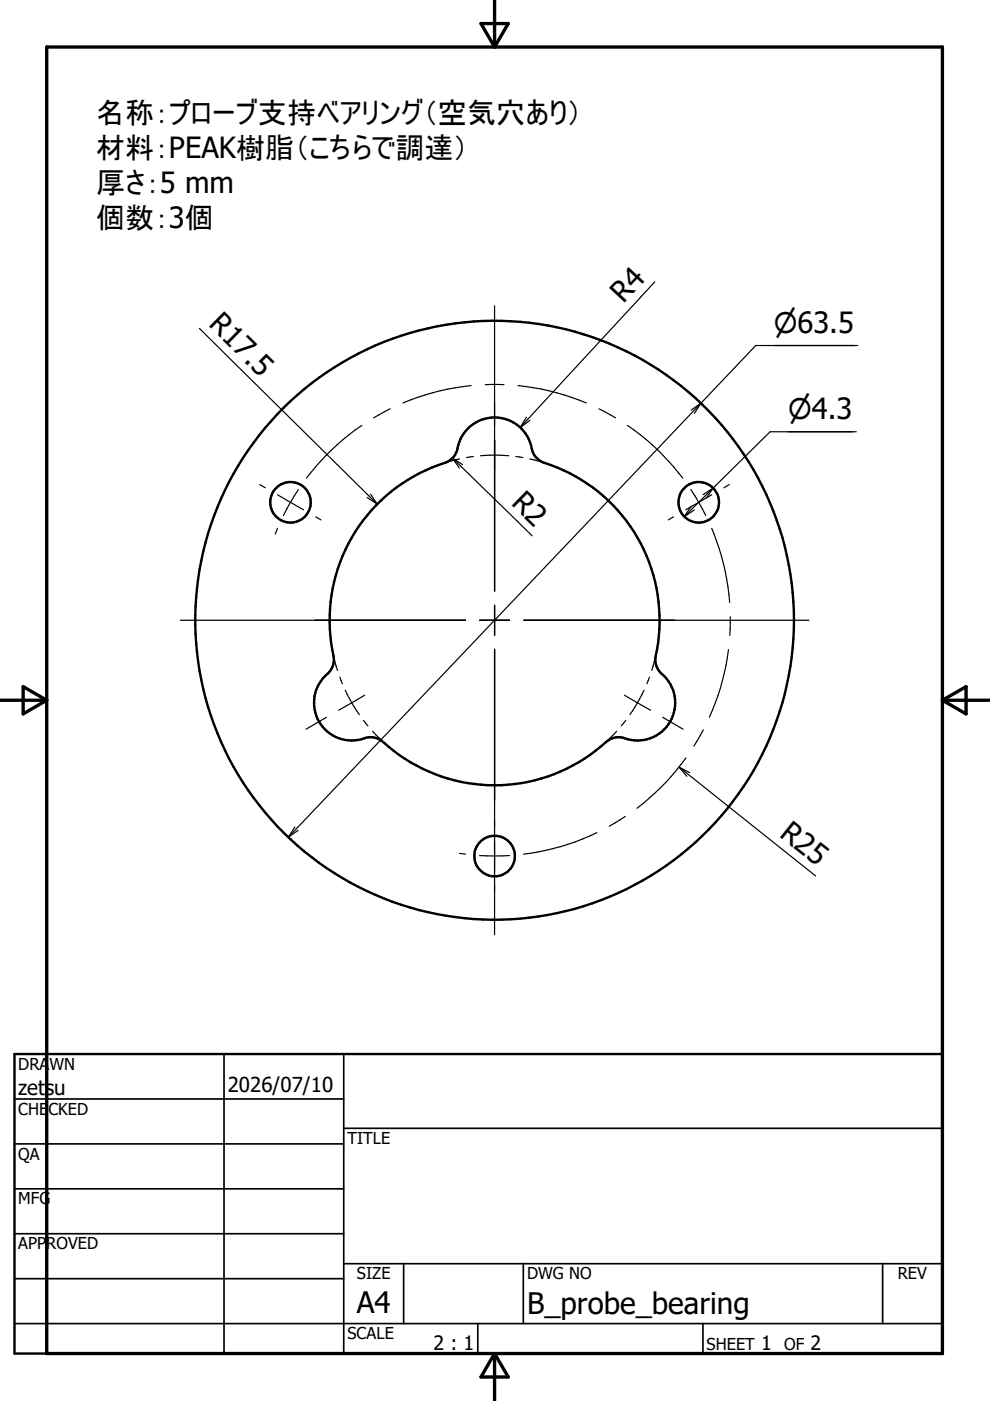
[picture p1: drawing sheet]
<svg xmlns="http://www.w3.org/2000/svg" width="210mm" height="297mm" viewBox="0 0 210 297" stroke-linecap="round" stroke-linejoin="round" font-family="sans-serif">
<g fill="none" stroke="#000" stroke-width=".51">
<path d="M79.8 107.1a35.7 35.7 0 0 1 14.9-9.1 4.2 4.2 0 0 0 2.5-3.6 8 8 0 0 1 8.3-5.9 8 8 0 0 1 7.3 7 4.2 4.2 0 0 0 2.7 2.6 35 35 0 0 1 23.5 41.4 4.3 4.3 0 0 0 1.9 3.9 8 8 0 0 1 .9 10.1 8 8 0 0 1-9.8 2.9 4 4 0 0 0-3.5 1 35.1 35.1 0 0 1-47.6-.3 4.1 4.1 0 0 0-4.3-.3 8 8 0 0 1-9.2-4.3 8 8 0 0 1 2.3-9.9 4 4 0 0 0 1-3.6 35.1 35.1 0 0 1 9.1-31.9zM3.1 223.5h196.7v63.5h-196.7z"/>
<circle cx="61.6" cy="106.5" r="4.3"/>
<circle cx="148.1" cy="106.5" r="4.3"/>
<circle cx="104.9" cy="131.5" r="63.5"/>
<circle cx="104.9" cy="181.5" r="4.3"/>
</g>
<path d="M104.9 0v10M9.9 10h189.9v277h-189.9zM102 5h5.8l-2.9 5zM-.1 148.5h10M4.9 145.6l5 2.9-5 2.9zM199.8 148.5h10M199.8 148.5l5-2.9v5.8zM104.9 287v9.9M104.9 287l2.9 5h-5.8z" fill="none" stroke="#000" stroke-width=".71"/>
<g fill="none" stroke="#000" stroke-width=".36">
<path d="M3.1 233h69.8M47.5 223.5v63.5M72.9 239.2h126.9M72.9 223.5v63.5M3.1 242.5h69.8M3.1 252.1h69.8M3.1 261.6h69.8M3.1 271.1h69.8M72.9 267.9h126.9M85.6 267.9v12.7M111 267.9v12.7M187.1 267.9v12.7"/>
<path d="M3.1 280.6h196.7M101.3 280.6v6.4M149 280.6v6.4"/>
</g>
<g fill="none" stroke="#000" stroke-width=".25">
<path d="M138.8 59.8l-28.5 30.8M42.3 69.6l37.7 37.3M104.9 64.8v60.5M181.9 73.3h-21.7l-99.1 104.2M76.7 90.2a49.8 49.8 0 0 0-11.7 11.2M82.7 86.7l-3.5 1.9M95.9 97.1l16.9 16.5M95.9 97.1l2.2 1.4M95.9 97.1l1.5 2.1M97.4 97.3l-4.1 1.2-3.4 1.4M99.9 81.7a50 50 0 0 0-14.5 3.7M100.4 96.8l-1.5 .2"/>
<path d="M101.9 96.6l2-.1 4 .1M102.9 81.6h3.9M109.4 96.8l1.4 .2M109.8 81.7a49.9 49.9 0 0 1 14.5 3.7M111.6 88.5l-1.3 2.1M112.3 97.3l4.1 1.2 3.4 1.4M112.4 89.1l-2.1 1.5M127 86.7l3.5 1.9M133 90.2a49.8 49.8 0 0 1 11.8 11.2M146.5 87l2.1-1.5-1.4 2.2M181.5 91.5h-18.2l-18.2 18M55.1 102.7l1.1 .7"/>
<path d="M58.8 104.9l2.8 1.6M58.8 112l-.4 1.2M61.6 106.5l2.7 1.6M61.6 106.5l-1.5 2.8M63.3 103.8l-1.7 2.7M66.9 109.6l1.2 .6M73.5 116l-1.9 4.6M75 113.3l-.8 1.4M77.9 105.5l2.1 1.4M78.6 104.8l1.4 2.1M78.8 108.2l-3 3.9M80.9 106l-1.1 1.1"/>
<path d="M86 102l-4 3M88.6 100.5l-1.4 .8M121.2 100.5l1.3 .8M123.8 102l3.9 3M128.9 106l1 1.1M130.9 108.2l3.1 3.9M134.8 113.3l.7 1.4M136.2 116l1.9 4.6M142.8 109.6l-1.1 .6M146.5 103.8l1.6 2.7M146.5 107.4l-1.4 2.1M147.2 108.1l-2.1 1.4"/>
<path d="M148.1 106.5l-2.7 1.6M148.1 106.5l1.5 2.8M149.1 104.9l2.1-1.4-1.4 2.1M150.9 104.9l-2.8 1.6M150.9 112a50.8 50.8 0 0 1 3.8 15.7M154.6 102.7l-1.1 .7M38.2 131.5h60.5M69.9 131.4v1.4M70 134.3l.5 3.7 1.1 4.2M70.5 124.9l-.6 5M71.2 122l-.4 1.4M101.7 131.5h6.3"/>
<path d="M104.9 128.3v6.4M104.9 137.7v60.5M111 131.5h60.5M138.5 122l.4 1.4M139.2 124.9l.6 5M139.7 134.3l-.5 3.7-1 4.2M139.8 131.4v1.4M154.5 137.7a50.7 50.7 0 0 1-4.1 14.4M154.8 130.7l-.1 4M69.2 152.1l-4.3 2.5M72.1 143.6l.5 1.4M73.2 146.3l1.4 2.7"/>
<path d="M74.6 149l-2.8 1.6M74.6 149l1.6 2.5M77.1 152.7l.9 1.2M77.3 147.4l-2.7 1.6M79 155l2.1 2.2M130.7 155l-2.1 2.2M132.4 147.4l2.7 1.6M132.7 152.7l-1 1.2M135.1 149l2.8 1.6M135.1 149l-1.5 2.5M136.5 146.3l-1.4 2.7M137.7 143.6l-.5 1.4"/>
<path d="M140.5 152.1l4.3 2.5M149.1 154.7l-2 3.5M62.5 175.3l-1.4 2.2M63.2 176.1l-2.1 1.4M126.6 176.5a48.8 48.8 0 0 1-15.6 4.6M132.6 173.1l-3.4 2.1M144 162.6l28.9 23.1M144 162.6l2.2 1.2M144 162.6l1.6 2M145.4 160.7a49.9 49.9 0 0 1-10.3 10.7M97.4 180.9l1.3 .2M101.7 181.4h6.3"/>
</g>
<g font-size="6.3">
<text x="75.6" y="278.4">A4</text>
<text x="111.7" y="278.6">B_probe_bearing</text>
</g>
<g font-size="6.2">
<text x="20.4" y="26.2">名称：プローブ支持ベアリング（空気穴あり）</text>
<text x="20.4" y="33.6">材料：PEAK樹脂（こちらで調達）</text>
<text x="20.4" y="41">厚さ：5 mm</text>
<text x="20.4" y="48.4">個数：3個</text>
<text x="132.2" y="64.6" transform="rotate(-47 132.2 64.6)">R4</text>
<text x="44" y="69" transform="rotate(45 44 69)">R17.5</text>
<text x="108.2" y="106.9" transform="rotate(44 108.2 106.9)">R2</text>
<text x="165.1" y="177.3" transform="rotate(38 165.1 177.3)">R25</text>
</g>
<g font-size="5.9">
<text x="164" y="70.5">⌀63.5</text>
<text x="167.1" y="88.8">⌀4.3</text>
</g>
<g font-size="4.4">
<text x="3.9" y="232.2">zetsu</text>
<text x="48.3" y="231.5">2026/07/10</text>
</g>
<g font-size="4.2">
<text x="91.9" y="286.2">2 : 1</text>
<text x="161.4" y="286.2">1</text>
<text x="171.9" y="286.2">2</text>
</g>
<g font-size="3.5">
<text x="3.9" y="226.8">DRAWN</text>
<text x="3.9" y="236.3">CHECKED</text>
<text x="3.9" y="245.9">QA</text>
<text x="73.7" y="242.5">TITLE</text>
<text x="3.9" y="255.4">MFG</text>
<text x="3.9" y="264.9">APPROVED</text>
<text x="75.7" y="271.3">SIZE</text>
<text x="111.7" y="271.3">DWG NO</text>
<text x="190.4" y="271.2">REV</text>
<text x="73.7" y="284">SCALE</text>
<text x="149.8" y="286.2">SHEET</text>
<text x="166.3" y="286.2">OF</text>
</g>
</svg>
